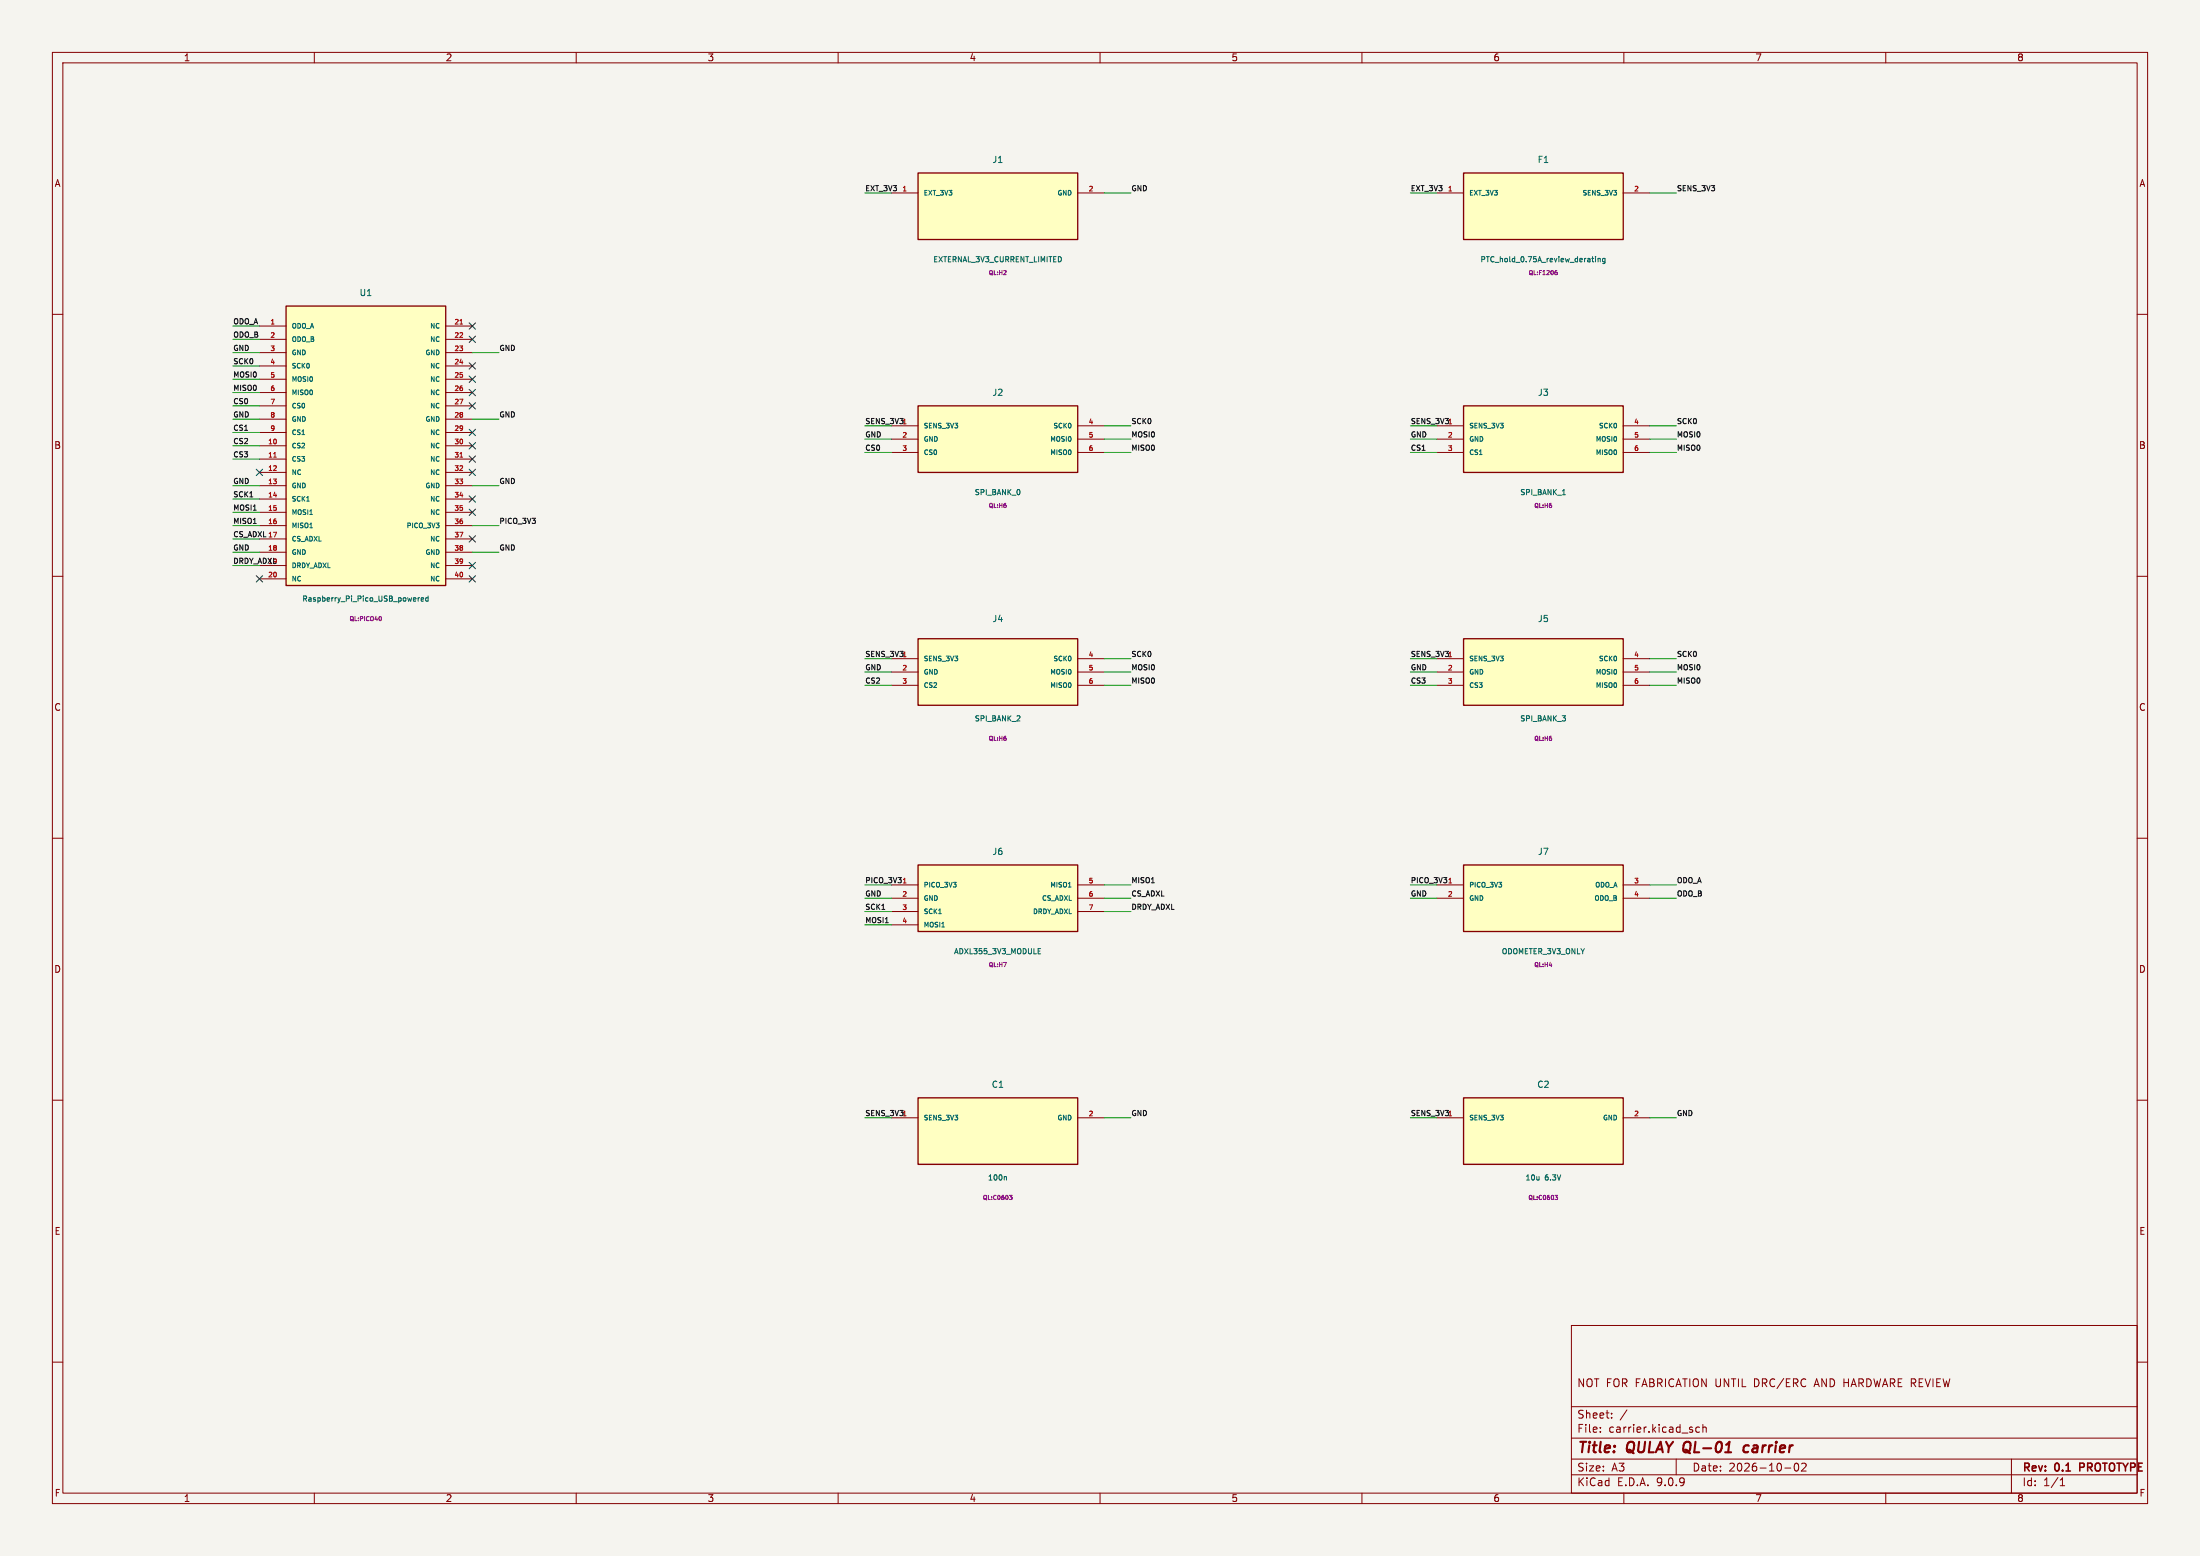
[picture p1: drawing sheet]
(kicad_sch (version 20231120) (generator "eeschema") (paper "A3")
   (title_block (title "QULAY QL-01 carrier") (date "2026-10-02") (rev "0.1 PROTOTYPE") (comment 1 "NOT FOR FABRICATION UNTIL DRC/ERC AND HARDWARE REVIEW"))
   (lib_symbols (symbol "QL:carrier_U1" (pin_names (offset 1)) (in_bom yes) (on_board yes)
    (property "Reference" "U1" (at 0 29.21 0) (effects (font (size 1.0 1.0))))
    (property "Value" "Raspberry_Pi_Pico_USB_powered" (at 0 -29.21 0) (effects (font (size 1.0 1.0))))
    (symbol "carrier_U1_0_1" (rectangle (start -15.24 26.67) (end 15.24 -26.67) (stroke (width .254) (type default)) (fill (type background))))
    (symbol "carrier_U1_1_1" (pin passive line (at -20.32 22.86 0) (length 5.08) (name "ODO_A" (effects (font (size 0.9 0.9)))) (number "1" (effects (font (size 0.9 0.9)))))(pin passive line (at -20.32 20.32 0) (length 5.08) (name "ODO_B" (effects (font (size 0.9 0.9)))) (number "2" (effects (font (size 0.9 0.9)))))(pin passive line (at -20.32 17.78 0) (length 5.08) (name "GND" (effects (font (size 0.9 0.9)))) (number "3" (effects (font (size 0.9 0.9)))))(pin passive line (at -20.32 15.24 0) (length 5.08) (name "SCK0" (effects (font (size 0.9 0.9)))) (number "4" (effects (font (size 0.9 0.9)))))(pin passive line (at -20.32 12.7 0) (length 5.08) (name "MOSI0" (effects (font (size 0.9 0.9)))) (number "5" (effects (font (size 0.9 0.9)))))(pin passive line (at -20.32 10.16 0) (length 5.08) (name "MISO0" (effects (font (size 0.9 0.9)))) (number "6" (effects (font (size 0.9 0.9)))))(pin passive line (at -20.32 7.62 0) (length 5.08) (name "CS0" (effects (font (size 0.9 0.9)))) (number "7" (effects (font (size 0.9 0.9)))))(pin passive line (at -20.32 5.08 0) (length 5.08) (name "GND" (effects (font (size 0.9 0.9)))) (number "8" (effects (font (size 0.9 0.9)))))(pin passive line (at -20.32 2.54 0) (length 5.08) (name "CS1" (effects (font (size 0.9 0.9)))) (number "9" (effects (font (size 0.9 0.9)))))(pin passive line (at -20.32 3.81e-15 0) (length 5.08) (name "CS2" (effects (font (size 0.9 0.9)))) (number "10" (effects (font (size 0.9 0.9)))))(pin passive line (at -20.32 -2.54 0) (length 5.08) (name "CS3" (effects (font (size 0.9 0.9)))) (number "11" (effects (font (size 0.9 0.9)))))(pin passive line (at -20.32 -5.08 0) (length 5.08) (name "NC" (effects (font (size 0.9 0.9)))) (number "12" (effects (font (size 0.9 0.9)))))(pin passive line (at -20.32 -7.62 0) (length 5.08) (name "GND" (effects (font (size 0.9 0.9)))) (number "13" (effects (font (size 0.9 0.9)))))(pin passive line (at -20.32 -10.16 0) (length 5.08) (name "SCK1" (effects (font (size 0.9 0.9)))) (number "14" (effects (font (size 0.9 0.9)))))(pin passive line (at -20.32 -12.7 0) (length 5.08) (name "MOSI1" (effects (font (size 0.9 0.9)))) (number "15" (effects (font (size 0.9 0.9)))))(pin passive line (at -20.32 -15.24 0) (length 5.08) (name "MISO1" (effects (font (size 0.9 0.9)))) (number "16" (effects (font (size 0.9 0.9)))))(pin passive line (at -20.32 -17.78 0) (length 5.08) (name "CS_ADXL" (effects (font (size 0.9 0.9)))) (number "17" (effects (font (size 0.9 0.9)))))(pin passive line (at -20.32 -20.32 0) (length 5.08) (name "GND" (effects (font (size 0.9 0.9)))) (number "18" (effects (font (size 0.9 0.9)))))(pin passive line (at -20.32 -22.86 0) (length 5.08) (name "DRDY_ADXL" (effects (font (size 0.9 0.9)))) (number "19" (effects (font (size 0.9 0.9)))))(pin passive line (at -20.32 -25.4 0) (length 5.08) (name "NC" (effects (font (size 0.9 0.9)))) (number "20" (effects (font (size 0.9 0.9)))))(pin passive line (at 20.32 22.86 180) (length 5.08) (name "NC" (effects (font (size 0.9 0.9)))) (number "21" (effects (font (size 0.9 0.9)))))(pin passive line (at 20.32 20.32 180) (length 5.08) (name "NC" (effects (font (size 0.9 0.9)))) (number "22" (effects (font (size 0.9 0.9)))))(pin passive line (at 20.32 17.78 180) (length 5.08) (name "GND" (effects (font (size 0.9 0.9)))) (number "23" (effects (font (size 0.9 0.9)))))(pin passive line (at 20.32 15.24 180) (length 5.08) (name "NC" (effects (font (size 0.9 0.9)))) (number "24" (effects (font (size 0.9 0.9)))))(pin passive line (at 20.32 12.7 180) (length 5.08) (name "NC" (effects (font (size 0.9 0.9)))) (number "25" (effects (font (size 0.9 0.9)))))(pin passive line (at 20.32 10.16 180) (length 5.08) (name "NC" (effects (font (size 0.9 0.9)))) (number "26" (effects (font (size 0.9 0.9)))))(pin passive line (at 20.32 7.62 180) (length 5.08) (name "NC" (effects (font (size 0.9 0.9)))) (number "27" (effects (font (size 0.9 0.9)))))(pin passive line (at 20.32 5.08 180) (length 5.08) (name "GND" (effects (font (size 0.9 0.9)))) (number "28" (effects (font (size 0.9 0.9)))))(pin passive line (at 20.32 2.54 180) (length 5.08) (name "NC" (effects (font (size 0.9 0.9)))) (number "29" (effects (font (size 0.9 0.9)))))(pin passive line (at 20.32 3.81e-15 180) (length 5.08) (name "NC" (effects (font (size 0.9 0.9)))) (number "30" (effects (font (size 0.9 0.9)))))(pin passive line (at 20.32 -2.54 180) (length 5.08) (name "NC" (effects (font (size 0.9 0.9)))) (number "31" (effects (font (size 0.9 0.9)))))(pin passive line (at 20.32 -5.08 180) (length 5.08) (name "NC" (effects (font (size 0.9 0.9)))) (number "32" (effects (font (size 0.9 0.9)))))(pin passive line (at 20.32 -7.62 180) (length 5.08) (name "GND" (effects (font (size 0.9 0.9)))) (number "33" (effects (font (size 0.9 0.9)))))(pin passive line (at 20.32 -10.16 180) (length 5.08) (name "NC" (effects (font (size 0.9 0.9)))) (number "34" (effects (font (size 0.9 0.9)))))(pin passive line (at 20.32 -12.7 180) (length 5.08) (name "NC" (effects (font (size 0.9 0.9)))) (number "35" (effects (font (size 0.9 0.9)))))(pin power_out line (at 20.32 -15.24 180) (length 5.08) (name "PICO_3V3" (effects (font (size 0.9 0.9)))) (number "36" (effects (font (size 0.9 0.9)))))(pin passive line (at 20.32 -17.78 180) (length 5.08) (name "NC" (effects (font (size 0.9 0.9)))) (number "37" (effects (font (size 0.9 0.9)))))(pin passive line (at 20.32 -20.32 180) (length 5.08) (name "GND" (effects (font (size 0.9 0.9)))) (number "38" (effects (font (size 0.9 0.9)))))(pin passive line (at 20.32 -22.86 180) (length 5.08) (name "NC" (effects (font (size 0.9 0.9)))) (number "39" (effects (font (size 0.9 0.9)))))(pin passive line (at 20.32 -25.4 180) (length 5.08) (name "NC" (effects (font (size 0.9 0.9)))) (number "40" (effects (font (size 0.9 0.9)))))))(symbol "QL:carrier_J1" (pin_names (offset 1)) (in_bom yes) (on_board yes)
    (property "Reference" "J1" (at 0 8.89 0) (effects (font (size 1.0 1.0))))
    (property "Value" "EXTERNAL_3V3_CURRENT_LIMITED" (at 0 -8.89 0) (effects (font (size 1.0 1.0))))
    (symbol "carrier_J1_0_1" (rectangle (start -15.24 6.35) (end 15.24 -6.35) (stroke (width .254) (type default)) (fill (type background))))
    (symbol "carrier_J1_1_1" (pin power_out line (at -20.32 2.54 0) (length 5.08) (name "EXT_3V3" (effects (font (size 0.9 0.9)))) (number "1" (effects (font (size 0.9 0.9)))))(pin power_out line (at 20.32 2.54 180) (length 5.08) (name "GND" (effects (font (size 0.9 0.9)))) (number "2" (effects (font (size 0.9 0.9)))))))(symbol "QL:carrier_F1" (pin_names (offset 1)) (in_bom yes) (on_board yes)
    (property "Reference" "F1" (at 0 8.89 0) (effects (font (size 1.0 1.0))))
    (property "Value" "PTC_hold_0.75A_review_derating" (at 0 -8.89 0) (effects (font (size 1.0 1.0))))
    (symbol "carrier_F1_0_1" (rectangle (start -15.24 6.35) (end 15.24 -6.35) (stroke (width .254) (type default)) (fill (type background))))
    (symbol "carrier_F1_1_1" (pin passive line (at -20.32 2.54 0) (length 5.08) (name "EXT_3V3" (effects (font (size 0.9 0.9)))) (number "1" (effects (font (size 0.9 0.9)))))(pin passive line (at 20.32 2.54 180) (length 5.08) (name "SENS_3V3" (effects (font (size 0.9 0.9)))) (number "2" (effects (font (size 0.9 0.9)))))))(symbol "QL:carrier_J2" (pin_names (offset 1)) (in_bom yes) (on_board yes)
    (property "Reference" "J2" (at 0 8.89 0) (effects (font (size 1.0 1.0))))
    (property "Value" "SPI_BANK_0" (at 0 -8.89 0) (effects (font (size 1.0 1.0))))
    (symbol "carrier_J2_0_1" (rectangle (start -15.24 6.35) (end 15.24 -6.35) (stroke (width .254) (type default)) (fill (type background))))
    (symbol "carrier_J2_1_1" (pin passive line (at -20.32 2.54 0) (length 5.08) (name "SENS_3V3" (effects (font (size 0.9 0.9)))) (number "1" (effects (font (size 0.9 0.9)))))(pin passive line (at -20.32 -3.81e-16 0) (length 5.08) (name "GND" (effects (font (size 0.9 0.9)))) (number "2" (effects (font (size 0.9 0.9)))))(pin passive line (at -20.32 -2.54 0) (length 5.08) (name "CS0" (effects (font (size 0.9 0.9)))) (number "3" (effects (font (size 0.9 0.9)))))(pin passive line (at 20.32 2.54 180) (length 5.08) (name "SCK0" (effects (font (size 0.9 0.9)))) (number "4" (effects (font (size 0.9 0.9)))))(pin passive line (at 20.32 -3.81e-16 180) (length 5.08) (name "MOSI0" (effects (font (size 0.9 0.9)))) (number "5" (effects (font (size 0.9 0.9)))))(pin passive line (at 20.32 -2.54 180) (length 5.08) (name "MISO0" (effects (font (size 0.9 0.9)))) (number "6" (effects (font (size 0.9 0.9)))))))(symbol "QL:carrier_J3" (pin_names (offset 1)) (in_bom yes) (on_board yes)
    (property "Reference" "J3" (at 0 8.89 0) (effects (font (size 1.0 1.0))))
    (property "Value" "SPI_BANK_1" (at 0 -8.89 0) (effects (font (size 1.0 1.0))))
    (symbol "carrier_J3_0_1" (rectangle (start -15.24 6.35) (end 15.24 -6.35) (stroke (width .254) (type default)) (fill (type background))))
    (symbol "carrier_J3_1_1" (pin passive line (at -20.32 2.54 0) (length 5.08) (name "SENS_3V3" (effects (font (size 0.9 0.9)))) (number "1" (effects (font (size 0.9 0.9)))))(pin passive line (at -20.32 -3.81e-16 0) (length 5.08) (name "GND" (effects (font (size 0.9 0.9)))) (number "2" (effects (font (size 0.9 0.9)))))(pin passive line (at -20.32 -2.54 0) (length 5.08) (name "CS1" (effects (font (size 0.9 0.9)))) (number "3" (effects (font (size 0.9 0.9)))))(pin passive line (at 20.32 2.54 180) (length 5.08) (name "SCK0" (effects (font (size 0.9 0.9)))) (number "4" (effects (font (size 0.9 0.9)))))(pin passive line (at 20.32 -3.81e-16 180) (length 5.08) (name "MOSI0" (effects (font (size 0.9 0.9)))) (number "5" (effects (font (size 0.9 0.9)))))(pin passive line (at 20.32 -2.54 180) (length 5.08) (name "MISO0" (effects (font (size 0.9 0.9)))) (number "6" (effects (font (size 0.9 0.9)))))))(symbol "QL:carrier_J4" (pin_names (offset 1)) (in_bom yes) (on_board yes)
    (property "Reference" "J4" (at 0 8.89 0) (effects (font (size 1.0 1.0))))
    (property "Value" "SPI_BANK_2" (at 0 -8.89 0) (effects (font (size 1.0 1.0))))
    (symbol "carrier_J4_0_1" (rectangle (start -15.24 6.35) (end 15.24 -6.35) (stroke (width .254) (type default)) (fill (type background))))
    (symbol "carrier_J4_1_1" (pin passive line (at -20.32 2.54 0) (length 5.08) (name "SENS_3V3" (effects (font (size 0.9 0.9)))) (number "1" (effects (font (size 0.9 0.9)))))(pin passive line (at -20.32 -3.81e-16 0) (length 5.08) (name "GND" (effects (font (size 0.9 0.9)))) (number "2" (effects (font (size 0.9 0.9)))))(pin passive line (at -20.32 -2.54 0) (length 5.08) (name "CS2" (effects (font (size 0.9 0.9)))) (number "3" (effects (font (size 0.9 0.9)))))(pin passive line (at 20.32 2.54 180) (length 5.08) (name "SCK0" (effects (font (size 0.9 0.9)))) (number "4" (effects (font (size 0.9 0.9)))))(pin passive line (at 20.32 -3.81e-16 180) (length 5.08) (name "MOSI0" (effects (font (size 0.9 0.9)))) (number "5" (effects (font (size 0.9 0.9)))))(pin passive line (at 20.32 -2.54 180) (length 5.08) (name "MISO0" (effects (font (size 0.9 0.9)))) (number "6" (effects (font (size 0.9 0.9)))))))(symbol "QL:carrier_J5" (pin_names (offset 1)) (in_bom yes) (on_board yes)
    (property "Reference" "J5" (at 0 8.89 0) (effects (font (size 1.0 1.0))))
    (property "Value" "SPI_BANK_3" (at 0 -8.89 0) (effects (font (size 1.0 1.0))))
    (symbol "carrier_J5_0_1" (rectangle (start -15.24 6.35) (end 15.24 -6.35) (stroke (width .254) (type default)) (fill (type background))))
    (symbol "carrier_J5_1_1" (pin passive line (at -20.32 2.54 0) (length 5.08) (name "SENS_3V3" (effects (font (size 0.9 0.9)))) (number "1" (effects (font (size 0.9 0.9)))))(pin passive line (at -20.32 -3.81e-16 0) (length 5.08) (name "GND" (effects (font (size 0.9 0.9)))) (number "2" (effects (font (size 0.9 0.9)))))(pin passive line (at -20.32 -2.54 0) (length 5.08) (name "CS3" (effects (font (size 0.9 0.9)))) (number "3" (effects (font (size 0.9 0.9)))))(pin passive line (at 20.32 2.54 180) (length 5.08) (name "SCK0" (effects (font (size 0.9 0.9)))) (number "4" (effects (font (size 0.9 0.9)))))(pin passive line (at 20.32 -3.81e-16 180) (length 5.08) (name "MOSI0" (effects (font (size 0.9 0.9)))) (number "5" (effects (font (size 0.9 0.9)))))(pin passive line (at 20.32 -2.54 180) (length 5.08) (name "MISO0" (effects (font (size 0.9 0.9)))) (number "6" (effects (font (size 0.9 0.9)))))))(symbol "QL:carrier_J6" (pin_names (offset 1)) (in_bom yes) (on_board yes)
    (property "Reference" "J6" (at 0 8.89 0) (effects (font (size 1.0 1.0))))
    (property "Value" "ADXL355_3V3_MODULE" (at 0 -8.89 0) (effects (font (size 1.0 1.0))))
    (symbol "carrier_J6_0_1" (rectangle (start -15.24 6.35) (end 15.24 -6.35) (stroke (width .254) (type default)) (fill (type background))))
    (symbol "carrier_J6_1_1" (pin passive line (at -20.32 2.54 0) (length 5.08) (name "PICO_3V3" (effects (font (size 0.9 0.9)))) (number "1" (effects (font (size 0.9 0.9)))))(pin passive line (at -20.32 -3.81e-16 0) (length 5.08) (name "GND" (effects (font (size 0.9 0.9)))) (number "2" (effects (font (size 0.9 0.9)))))(pin passive line (at -20.32 -2.54 0) (length 5.08) (name "SCK1" (effects (font (size 0.9 0.9)))) (number "3" (effects (font (size 0.9 0.9)))))(pin passive line (at -20.32 -5.08 0) (length 5.08) (name "MOSI1" (effects (font (size 0.9 0.9)))) (number "4" (effects (font (size 0.9 0.9)))))(pin passive line (at 20.32 2.54 180) (length 5.08) (name "MISO1" (effects (font (size 0.9 0.9)))) (number "5" (effects (font (size 0.9 0.9)))))(pin passive line (at 20.32 -3.81e-16 180) (length 5.08) (name "CS_ADXL" (effects (font (size 0.9 0.9)))) (number "6" (effects (font (size 0.9 0.9)))))(pin passive line (at 20.32 -2.54 180) (length 5.08) (name "DRDY_ADXL" (effects (font (size 0.9 0.9)))) (number "7" (effects (font (size 0.9 0.9)))))))(symbol "QL:carrier_J7" (pin_names (offset 1)) (in_bom yes) (on_board yes)
    (property "Reference" "J7" (at 0 8.89 0) (effects (font (size 1.0 1.0))))
    (property "Value" "ODOMETER_3V3_ONLY" (at 0 -8.89 0) (effects (font (size 1.0 1.0))))
    (symbol "carrier_J7_0_1" (rectangle (start -15.24 6.35) (end 15.24 -6.35) (stroke (width .254) (type default)) (fill (type background))))
    (symbol "carrier_J7_1_1" (pin passive line (at -20.32 2.54 0) (length 5.08) (name "PICO_3V3" (effects (font (size 0.9 0.9)))) (number "1" (effects (font (size 0.9 0.9)))))(pin passive line (at -20.32 -3.81e-16 0) (length 5.08) (name "GND" (effects (font (size 0.9 0.9)))) (number "2" (effects (font (size 0.9 0.9)))))(pin passive line (at 20.32 2.54 180) (length 5.08) (name "ODO_A" (effects (font (size 0.9 0.9)))) (number "3" (effects (font (size 0.9 0.9)))))(pin passive line (at 20.32 -3.81e-16 180) (length 5.08) (name "ODO_B" (effects (font (size 0.9 0.9)))) (number "4" (effects (font (size 0.9 0.9)))))))(symbol "QL:carrier_C1" (pin_names (offset 1)) (in_bom yes) (on_board yes)
    (property "Reference" "C1" (at 0 8.89 0) (effects (font (size 1.0 1.0))))
    (property "Value" "100n" (at 0 -8.89 0) (effects (font (size 1.0 1.0))))
    (symbol "carrier_C1_0_1" (rectangle (start -15.24 6.35) (end 15.24 -6.35) (stroke (width .254) (type default)) (fill (type background))))
    (symbol "carrier_C1_1_1" (pin passive line (at -20.32 2.54 0) (length 5.08) (name "SENS_3V3" (effects (font (size 0.9 0.9)))) (number "1" (effects (font (size 0.9 0.9)))))(pin passive line (at 20.32 2.54 180) (length 5.08) (name "GND" (effects (font (size 0.9 0.9)))) (number "2" (effects (font (size 0.9 0.9)))))))(symbol "QL:carrier_C2" (pin_names (offset 1)) (in_bom yes) (on_board yes)
    (property "Reference" "C2" (at 0 8.89 0) (effects (font (size 1.0 1.0))))
    (property "Value" "10u 6.3V" (at 0 -8.89 0) (effects (font (size 1.0 1.0))))
    (symbol "carrier_C2_0_1" (rectangle (start -15.24 6.35) (end 15.24 -6.35) (stroke (width .254) (type default)) (fill (type background))))
    (symbol "carrier_C2_1_1" (pin passive line (at -20.32 2.54 0) (length 5.08) (name "SENS_3V3" (effects (font (size 0.9 0.9)))) (number "1" (effects (font (size 0.9 0.9)))))(pin passive line (at 20.32 2.54 180) (length 5.08) (name "GND" (effects (font (size 0.9 0.9)))) (number "2" (effects (font (size 0.9 0.9)))))))) (symbol (lib_id "QL:carrier_U1") (at 69.85 85.09 0) (unit 1) (in_bom yes) (on_board yes) (dnp no)
    (property "Reference" "U1" (at 69.85 55.88 0) (effects (font (size 1.2 1.2))))
    (property "Value" "Raspberry_Pi_Pico_USB_powered" (at 69.85 114.3 0) (effects (font (size 1 1))))
    (property "Footprint" "QL:PICO40" (at 69.85 118.11 0) (effects (font (size 0.8 0.8)))) (pin "1")(pin "2")(pin "3")(pin "4")(pin "5")(pin "6")(pin "7")(pin "8")(pin "9")(pin "10")(pin "11")(pin "12")(pin "13")(pin "14")(pin "15")(pin "16")(pin "17")(pin "18")(pin "19")(pin "20")(pin "21")(pin "22")(pin "23")(pin "24")(pin "25")(pin "26")(pin "27")(pin "28")(pin "29")(pin "30")(pin "31")(pin "32")(pin "33")(pin "34")(pin "35")(pin "36")(pin "37")(pin "38")(pin "39")(pin "40"))(symbol (lib_id "QL:carrier_J1") (at 190.5 39.37 0) (unit 1) (in_bom yes) (on_board yes) (dnp no)
    (property "Reference" "J1" (at 190.5 30.48 0) (effects (font (size 1.2 1.2))))
    (property "Value" "EXTERNAL_3V3_CURRENT_LIMITED" (at 190.5 49.53 0) (effects (font (size 1 1))))
    (property "Footprint" "QL:H2" (at 190.5 52.07 0) (effects (font (size 0.8 0.8)))) (pin "1")(pin "2"))(symbol (lib_id "QL:carrier_F1") (at 294.64 39.37 0) (unit 1) (in_bom yes) (on_board yes) (dnp no)
    (property "Reference" "F1" (at 294.64 30.48 0) (effects (font (size 1.2 1.2))))
    (property "Value" "PTC_hold_0.75A_review_derating" (at 294.64 49.53 0) (effects (font (size 1 1))))
    (property "Footprint" "QL:F1206" (at 294.64 52.07 0) (effects (font (size 0.8 0.8)))) (pin "1")(pin "2"))(symbol (lib_id "QL:carrier_J2") (at 190.5 83.82 0) (unit 1) (in_bom yes) (on_board yes) (dnp no)
    (property "Reference" "J2" (at 190.5 74.93 0) (effects (font (size 1.2 1.2))))
    (property "Value" "SPI_BANK_0" (at 190.5 93.98 0) (effects (font (size 1 1))))
    (property "Footprint" "QL:H6" (at 190.5 96.52 0) (effects (font (size 0.8 0.8)))) (pin "1")(pin "2")(pin "3")(pin "4")(pin "5")(pin "6"))(symbol (lib_id "QL:carrier_J3") (at 294.64 83.82 0) (unit 1) (in_bom yes) (on_board yes) (dnp no)
    (property "Reference" "J3" (at 294.64 74.93 0) (effects (font (size 1.2 1.2))))
    (property "Value" "SPI_BANK_1" (at 294.64 93.98 0) (effects (font (size 1 1))))
    (property "Footprint" "QL:H6" (at 294.64 96.52 0) (effects (font (size 0.8 0.8)))) (pin "1")(pin "2")(pin "3")(pin "4")(pin "5")(pin "6"))(symbol (lib_id "QL:carrier_J4") (at 190.5 128.27 0) (unit 1) (in_bom yes) (on_board yes) (dnp no)
    (property "Reference" "J4" (at 190.5 118.11 0) (effects (font (size 1.2 1.2))))
    (property "Value" "SPI_BANK_2" (at 190.5 137.16 0) (effects (font (size 1 1))))
    (property "Footprint" "QL:H6" (at 190.5 140.97 0) (effects (font (size 0.8 0.8)))) (pin "1")(pin "2")(pin "3")(pin "4")(pin "5")(pin "6"))(symbol (lib_id "QL:carrier_J5") (at 294.64 128.27 0) (unit 1) (in_bom yes) (on_board yes) (dnp no)
    (property "Reference" "J5" (at 294.64 118.11 0) (effects (font (size 1.2 1.2))))
    (property "Value" "SPI_BANK_3" (at 294.64 137.16 0) (effects (font (size 1 1))))
    (property "Footprint" "QL:H6" (at 294.64 140.97 0) (effects (font (size 0.8 0.8)))) (pin "1")(pin "2")(pin "3")(pin "4")(pin "5")(pin "6"))(symbol (lib_id "QL:carrier_J6") (at 190.5 171.45 0) (unit 1) (in_bom yes) (on_board yes) (dnp no)
    (property "Reference" "J6" (at 190.5 162.56 0) (effects (font (size 1.2 1.2))))
    (property "Value" "ADXL355_3V3_MODULE" (at 190.5 181.61 0) (effects (font (size 1 1))))
    (property "Footprint" "QL:H7" (at 190.5 184.15 0) (effects (font (size 0.8 0.8)))) (pin "1")(pin "2")(pin "3")(pin "4")(pin "5")(pin "6")(pin "7"))(symbol (lib_id "QL:carrier_J7") (at 294.64 171.45 0) (unit 1) (in_bom yes) (on_board yes) (dnp no)
    (property "Reference" "J7" (at 294.64 162.56 0) (effects (font (size 1.2 1.2))))
    (property "Value" "ODOMETER_3V3_ONLY" (at 294.64 181.61 0) (effects (font (size 1 1))))
    (property "Footprint" "QL:H4" (at 294.64 184.15 0) (effects (font (size 0.8 0.8)))) (pin "1")(pin "2")(pin "3")(pin "4"))(symbol (lib_id "QL:carrier_C1") (at 190.5 215.9 0) (unit 1) (in_bom yes) (on_board yes) (dnp no)
    (property "Reference" "C1" (at 190.5 207.01 0) (effects (font (size 1.2 1.2))))
    (property "Value" "100n" (at 190.5 224.79 0) (effects (font (size 1 1))))
    (property "Footprint" "QL:C0603" (at 190.5 228.6 0) (effects (font (size 0.8 0.8)))) (pin "1")(pin "2"))(symbol (lib_id "QL:carrier_C2") (at 294.64 215.9 0) (unit 1) (in_bom yes) (on_board yes) (dnp no)
    (property "Reference" "C2" (at 294.64 207.01 0) (effects (font (size 1.2 1.2))))
    (property "Value" "10u 6.3V" (at 294.64 224.79 0) (effects (font (size 1 1))))
    (property "Footprint" "QL:C0603" (at 294.64 228.6 0) (effects (font (size 0.8 0.8)))) (pin "1")(pin "2")) (wire (pts (xy 49.53 62.23) (xy 44.45 62.23)) (stroke (width 0) (type default)))(label "ODO_A" (at 44.45 62.23 180) (effects (font (size 1 1)) (justify left bottom)))(wire (pts (xy 49.53 64.77) (xy 44.45 64.77)) (stroke (width 0) (type default)))(label "ODO_B" (at 44.45 64.77 180) (effects (font (size 1 1)) (justify left bottom)))(wire (pts (xy 49.53 67.31) (xy 44.45 67.31)) (stroke (width 0) (type default)))(label "GND" (at 44.45 67.31 180) (effects (font (size 1 1)) (justify left bottom)))(wire (pts (xy 49.53 69.85) (xy 44.45 69.85)) (stroke (width 0) (type default)))(label "SCK0" (at 44.45 69.85 180) (effects (font (size 1 1)) (justify left bottom)))(wire (pts (xy 49.53 72.39) (xy 44.45 72.39)) (stroke (width 0) (type default)))(label "MOSI0" (at 44.45 72.39 180) (effects (font (size 1 1)) (justify left bottom)))(wire (pts (xy 49.53 74.93) (xy 44.45 74.93)) (stroke (width 0) (type default)))(label "MISO0" (at 44.45 74.93 180) (effects (font (size 1 1)) (justify left bottom)))(wire (pts (xy 49.53 77.47) (xy 44.45 77.47)) (stroke (width 0) (type default)))(label "CS0" (at 44.45 77.47 180) (effects (font (size 1 1)) (justify left bottom)))(wire (pts (xy 49.53 80.01) (xy 44.45 80.01)) (stroke (width 0) (type default)))(label "GND" (at 44.45 80.01 180) (effects (font (size 1 1)) (justify left bottom)))(wire (pts (xy 49.53 82.55) (xy 44.45 82.55)) (stroke (width 0) (type default)))(label "CS1" (at 44.45 82.55 180) (effects (font (size 1 1)) (justify left bottom)))(wire (pts (xy 49.53 85.09) (xy 44.45 85.09)) (stroke (width 0) (type default)))(label "CS2" (at 44.45 85.09 180) (effects (font (size 1 1)) (justify left bottom)))(wire (pts (xy 49.53 87.63) (xy 44.45 87.63)) (stroke (width 0) (type default)))(label "CS3" (at 44.45 87.63 180) (effects (font (size 1 1)) (justify left bottom)))(no_connect (at 49.53 90.17))(wire (pts (xy 49.53 92.71) (xy 44.45 92.71)) (stroke (width 0) (type default)))(label "GND" (at 44.45 92.71 180) (effects (font (size 1 1)) (justify left bottom)))(wire (pts (xy 49.53 95.25) (xy 44.45 95.25)) (stroke (width 0) (type default)))(label "SCK1" (at 44.45 95.25 180) (effects (font (size 1 1)) (justify left bottom)))(wire (pts (xy 49.53 97.79) (xy 44.45 97.79)) (stroke (width 0) (type default)))(label "MOSI1" (at 44.45 97.79 180) (effects (font (size 1 1)) (justify left bottom)))(wire (pts (xy 49.53 100.33) (xy 44.45 100.33)) (stroke (width 0) (type default)))(label "MISO1" (at 44.45 100.33 180) (effects (font (size 1 1)) (justify left bottom)))(wire (pts (xy 49.53 102.87) (xy 44.45 102.87)) (stroke (width 0) (type default)))(label "CS_ADXL" (at 44.45 102.87 180) (effects (font (size 1 1)) (justify left bottom)))(wire (pts (xy 49.53 105.41) (xy 44.45 105.41)) (stroke (width 0) (type default)))(label "GND" (at 44.45 105.41 180) (effects (font (size 1 1)) (justify left bottom)))(wire (pts (xy 49.53 107.95) (xy 44.45 107.95)) (stroke (width 0) (type default)))(label "DRDY_ADXL" (at 44.45 107.95 180) (effects (font (size 1 1)) (justify left bottom)))(no_connect (at 49.53 110.49))(no_connect (at 90.17 62.23))(no_connect (at 90.17 64.77))(wire (pts (xy 90.17 67.31) (xy 95.25 67.31)) (stroke (width 0) (type default)))(label "GND" (at 95.25 67.31 0) (effects (font (size 1 1)) (justify left bottom)))(no_connect (at 90.17 69.85))(no_connect (at 90.17 72.39))(no_connect (at 90.17 74.93))(no_connect (at 90.17 77.47))(wire (pts (xy 90.17 80.01) (xy 95.25 80.01)) (stroke (width 0) (type default)))(label "GND" (at 95.25 80.01 0) (effects (font (size 1 1)) (justify left bottom)))(no_connect (at 90.17 82.55))(no_connect (at 90.17 85.09))(no_connect (at 90.17 87.63))(no_connect (at 90.17 90.17))(wire (pts (xy 90.17 92.71) (xy 95.25 92.71)) (stroke (width 0) (type default)))(label "GND" (at 95.25 92.71 0) (effects (font (size 1 1)) (justify left bottom)))(no_connect (at 90.17 95.25))(no_connect (at 90.17 97.79))(wire (pts (xy 90.17 100.33) (xy 95.25 100.33)) (stroke (width 0) (type default)))(label "PICO_3V3" (at 95.25 100.33 0) (effects (font (size 1 1)) (justify left bottom)))(no_connect (at 90.17 102.87))(wire (pts (xy 90.17 105.41) (xy 95.25 105.41)) (stroke (width 0) (type default)))(label "GND" (at 95.25 105.41 0) (effects (font (size 1 1)) (justify left bottom)))(no_connect (at 90.17 107.95))(no_connect (at 90.17 110.49))(wire (pts (xy 170.18 36.83) (xy 165.1 36.83)) (stroke (width 0) (type default)))(label "EXT_3V3" (at 165.1 36.83 180) (effects (font (size 1 1)) (justify left bottom)))(wire (pts (xy 210.82 36.83) (xy 215.9 36.83)) (stroke (width 0) (type default)))(label "GND" (at 215.9 36.83 0) (effects (font (size 1 1)) (justify left bottom)))(wire (pts (xy 274.32 36.83) (xy 269.24 36.83)) (stroke (width 0) (type default)))(label "EXT_3V3" (at 269.24 36.83 180) (effects (font (size 1 1)) (justify left bottom)))(wire (pts (xy 314.96 36.83) (xy 320.04 36.83)) (stroke (width 0) (type default)))(label "SENS_3V3" (at 320.04 36.83 0) (effects (font (size 1 1)) (justify left bottom)))(wire (pts (xy 170.18 81.28) (xy 165.1 81.28)) (stroke (width 0) (type default)))(label "SENS_3V3" (at 165.1 81.28 180) (effects (font (size 1 1)) (justify left bottom)))(wire (pts (xy 170.18 83.82) (xy 165.1 83.82)) (stroke (width 0) (type default)))(label "GND" (at 165.1 83.82 180) (effects (font (size 1 1)) (justify left bottom)))(wire (pts (xy 170.18 86.36) (xy 165.1 86.36)) (stroke (width 0) (type default)))(label "CS0" (at 165.1 86.36 180) (effects (font (size 1 1)) (justify left bottom)))(wire (pts (xy 210.82 81.28) (xy 215.9 81.28)) (stroke (width 0) (type default)))(label "SCK0" (at 215.9 81.28 0) (effects (font (size 1 1)) (justify left bottom)))(wire (pts (xy 210.82 83.82) (xy 215.9 83.82)) (stroke (width 0) (type default)))(label "MOSI0" (at 215.9 83.82 0) (effects (font (size 1 1)) (justify left bottom)))(wire (pts (xy 210.82 86.36) (xy 215.9 86.36)) (stroke (width 0) (type default)))(label "MISO0" (at 215.9 86.36 0) (effects (font (size 1 1)) (justify left bottom)))(wire (pts (xy 274.32 81.28) (xy 269.24 81.28)) (stroke (width 0) (type default)))(label "SENS_3V3" (at 269.24 81.28 180) (effects (font (size 1 1)) (justify left bottom)))(wire (pts (xy 274.32 83.82) (xy 269.24 83.82)) (stroke (width 0) (type default)))(label "GND" (at 269.24 83.82 180) (effects (font (size 1 1)) (justify left bottom)))(wire (pts (xy 274.32 86.36) (xy 269.24 86.36)) (stroke (width 0) (type default)))(label "CS1" (at 269.24 86.36 180) (effects (font (size 1 1)) (justify left bottom)))(wire (pts (xy 314.96 81.28) (xy 320.04 81.28)) (stroke (width 0) (type default)))(label "SCK0" (at 320.04 81.28 0) (effects (font (size 1 1)) (justify left bottom)))(wire (pts (xy 314.96 83.82) (xy 320.04 83.82)) (stroke (width 0) (type default)))(label "MOSI0" (at 320.04 83.82 0) (effects (font (size 1 1)) (justify left bottom)))(wire (pts (xy 314.96 86.36) (xy 320.04 86.36)) (stroke (width 0) (type default)))(label "MISO0" (at 320.04 86.36 0) (effects (font (size 1 1)) (justify left bottom)))(wire (pts (xy 170.18 125.73) (xy 165.1 125.73)) (stroke (width 0) (type default)))(label "SENS_3V3" (at 165.1 125.73 180) (effects (font (size 1 1)) (justify left bottom)))(wire (pts (xy 170.18 128.27) (xy 165.1 128.27)) (stroke (width 0) (type default)))(label "GND" (at 165.1 128.27 180) (effects (font (size 1 1)) (justify left bottom)))(wire (pts (xy 170.18 130.81) (xy 165.1 130.81)) (stroke (width 0) (type default)))(label "CS2" (at 165.1 130.81 180) (effects (font (size 1 1)) (justify left bottom)))(wire (pts (xy 210.82 125.73) (xy 215.9 125.73)) (stroke (width 0) (type default)))(label "SCK0" (at 215.9 125.73 0) (effects (font (size 1 1)) (justify left bottom)))(wire (pts (xy 210.82 128.27) (xy 215.9 128.27)) (stroke (width 0) (type default)))(label "MOSI0" (at 215.9 128.27 0) (effects (font (size 1 1)) (justify left bottom)))(wire (pts (xy 210.82 130.81) (xy 215.9 130.81)) (stroke (width 0) (type default)))(label "MISO0" (at 215.9 130.81 0) (effects (font (size 1 1)) (justify left bottom)))(wire (pts (xy 274.32 125.73) (xy 269.24 125.73)) (stroke (width 0) (type default)))(label "SENS_3V3" (at 269.24 125.73 180) (effects (font (size 1 1)) (justify left bottom)))(wire (pts (xy 274.32 128.27) (xy 269.24 128.27)) (stroke (width 0) (type default)))(label "GND" (at 269.24 128.27 180) (effects (font (size 1 1)) (justify left bottom)))(wire (pts (xy 274.32 130.81) (xy 269.24 130.81)) (stroke (width 0) (type default)))(label "CS3" (at 269.24 130.81 180) (effects (font (size 1 1)) (justify left bottom)))(wire (pts (xy 314.96 125.73) (xy 320.04 125.73)) (stroke (width 0) (type default)))(label "SCK0" (at 320.04 125.73 0) (effects (font (size 1 1)) (justify left bottom)))(wire (pts (xy 314.96 128.27) (xy 320.04 128.27)) (stroke (width 0) (type default)))(label "MOSI0" (at 320.04 128.27 0) (effects (font (size 1 1)) (justify left bottom)))(wire (pts (xy 314.96 130.81) (xy 320.04 130.81)) (stroke (width 0) (type default)))(label "MISO0" (at 320.04 130.81 0) (effects (font (size 1 1)) (justify left bottom)))(wire (pts (xy 170.18 168.91) (xy 165.1 168.91)) (stroke (width 0) (type default)))(label "PICO_3V3" (at 165.1 168.91 180) (effects (font (size 1 1)) (justify left bottom)))(wire (pts (xy 170.18 171.45) (xy 165.1 171.45)) (stroke (width 0) (type default)))(label "GND" (at 165.1 171.45 180) (effects (font (size 1 1)) (justify left bottom)))(wire (pts (xy 170.18 173.99) (xy 165.1 173.99)) (stroke (width 0) (type default)))(label "SCK1" (at 165.1 173.99 180) (effects (font (size 1 1)) (justify left bottom)))(wire (pts (xy 170.18 176.53) (xy 165.1 176.53)) (stroke (width 0) (type default)))(label "MOSI1" (at 165.1 176.53 180) (effects (font (size 1 1)) (justify left bottom)))(wire (pts (xy 210.82 168.91) (xy 215.9 168.91)) (stroke (width 0) (type default)))(label "MISO1" (at 215.9 168.91 0) (effects (font (size 1 1)) (justify left bottom)))(wire (pts (xy 210.82 171.45) (xy 215.9 171.45)) (stroke (width 0) (type default)))(label "CS_ADXL" (at 215.9 171.45 0) (effects (font (size 1 1)) (justify left bottom)))(wire (pts (xy 210.82 173.99) (xy 215.9 173.99)) (stroke (width 0) (type default)))(label "DRDY_ADXL" (at 215.9 173.99 0) (effects (font (size 1 1)) (justify left bottom)))(wire (pts (xy 274.32 168.91) (xy 269.24 168.91)) (stroke (width 0) (type default)))(label "PICO_3V3" (at 269.24 168.91 180) (effects (font (size 1 1)) (justify left bottom)))(wire (pts (xy 274.32 171.45) (xy 269.24 171.45)) (stroke (width 0) (type default)))(label "GND" (at 269.24 171.45 180) (effects (font (size 1 1)) (justify left bottom)))(wire (pts (xy 314.96 168.91) (xy 320.04 168.91)) (stroke (width 0) (type default)))(label "ODO_A" (at 320.04 168.91 0) (effects (font (size 1 1)) (justify left bottom)))(wire (pts (xy 314.96 171.45) (xy 320.04 171.45)) (stroke (width 0) (type default)))(label "ODO_B" (at 320.04 171.45 0) (effects (font (size 1 1)) (justify left bottom)))(wire (pts (xy 170.18 213.36) (xy 165.1 213.36)) (stroke (width 0) (type default)))(label "SENS_3V3" (at 165.1 213.36 180) (effects (font (size 1 1)) (justify left bottom)))(wire (pts (xy 210.82 213.36) (xy 215.9 213.36)) (stroke (width 0) (type default)))(label "GND" (at 215.9 213.36 0) (effects (font (size 1 1)) (justify left bottom)))(wire (pts (xy 274.32 213.36) (xy 269.24 213.36)) (stroke (width 0) (type default)))(label "SENS_3V3" (at 269.24 213.36 180) (effects (font (size 1 1)) (justify left bottom)))(wire (pts (xy 314.96 213.36) (xy 320.04 213.36)) (stroke (width 0) (type default)))(label "GND" (at 320.04 213.36 0) (effects (font (size 1 1)) (justify left bottom))))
